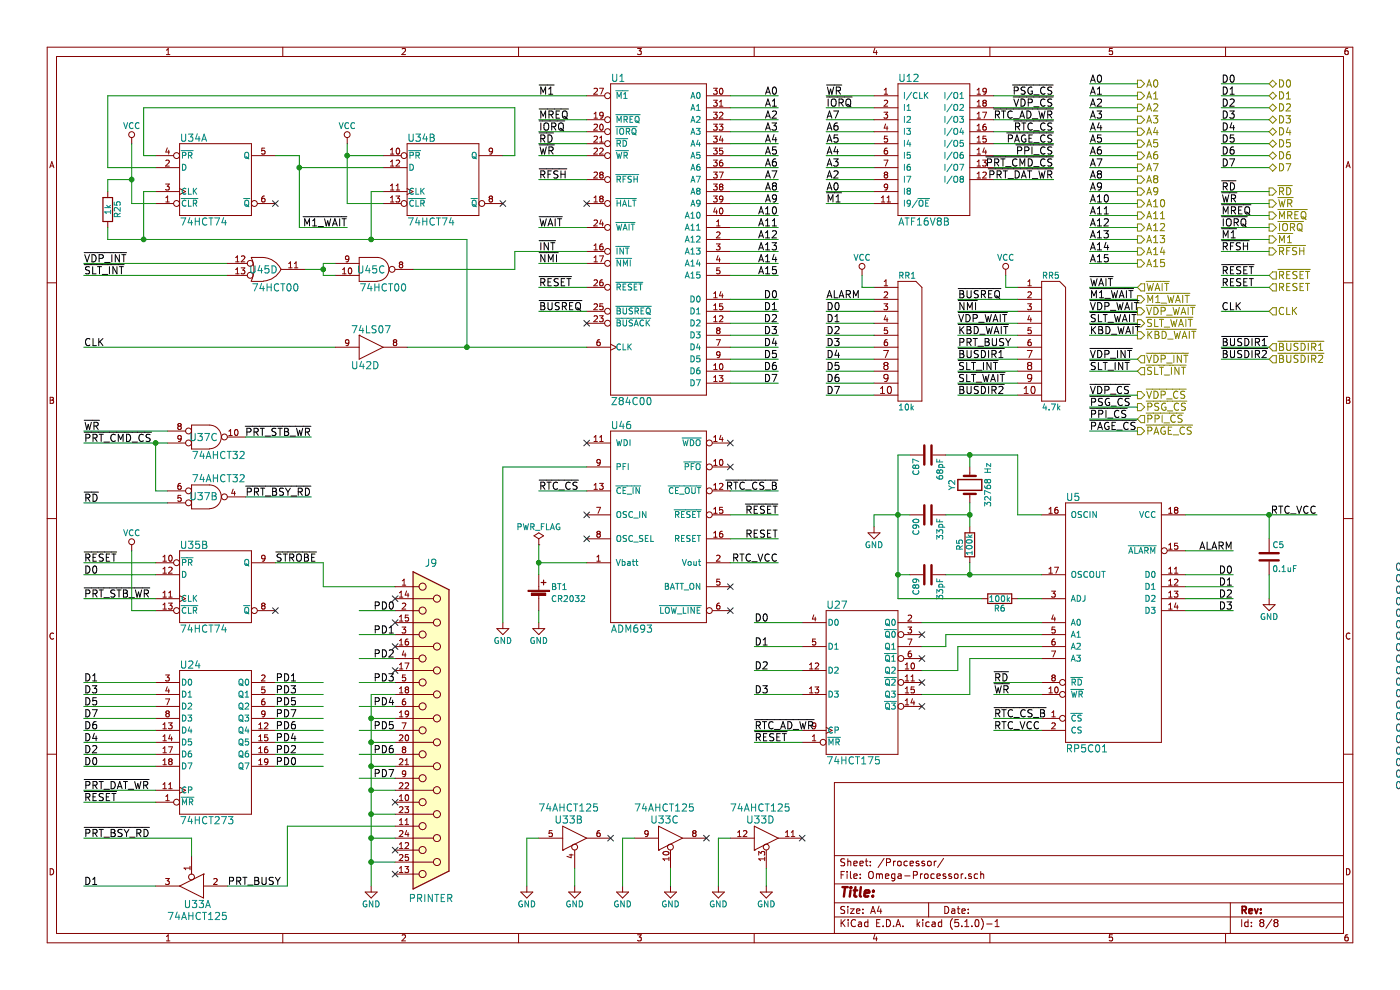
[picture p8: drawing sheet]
EESchema Schematic File Version 4
LIBS:Omega-Mainboard-cache
EELAYER 29 0
EELAYER END
$Descr A4 11693 8268
encoding utf-8
Sheet 8 8
Title ""
Date ""
Rev ""
Comp ""
Comment1 ""
Comment2 ""
Comment3 ""
Comment4 ""
$EndDescr
$Comp
L my_components:Z84C00 U1
U 1 1
P 5500 2000
F 0 "U1" H 5100 3350 60  0000 L CNN
F 1 "Z84C00" H 5100 650 60  0000 L CNN
F 2 "My_Components:IC_DIP40_600" H 5500 2000 60  0001 C CNN
F 3 "" H 5500 2000 60  0000 C CNN
	1    5500 2000
	1    0    0    -1  
$EndComp
Text Label 4500 2400 0    60   ~ 0
~RESET
NoConn ~ 4900 2700
Text Notes 11650 6600 0    60   ~ 0
0x90: Printer: Write: Strobe(D0) / Read: Busy(D1)\n0x91: Printer: Write: Data\n0x98: VDP: Read/Write: VRAM Data\n0x99: VDP Write: Register Select / VRAM Address\n0x99: VDP Read: Status Register\n0x9A: VDP:  Palette access\n0x9B: VDP: Indirect register access\n0xA0: PSG: Write: Register Select\n0xA1: PSG: Write: Register Value\n0xA2: PSG: Read: Register Value\n0xA8: i8255: Port A\n0xA9: i8255: Port B\n0xAA: i8255: Port C\n0xAB: i8255: Command Register\n0xB4: RTC: Write: Register select\n0xB5: RTC: Read/Write: RTC data\n0xFC: Memory Paging: Read/Write: Page 0\n0xFD: Memory Paging: Read/Write: Page 1\n0xFE: Memory Paging: Read/Write: Page 2\n0xFF: Memory Paging: Read/Write: Page 3
$Comp
L my_components:74LS74 U34
U 1 1
P 1800 1500
F 0 "U34" H 1500 1850 60  0000 L CNN
F 1 "74HCT74" H 1500 1150 60  0000 L CNN
F 2 "My_Components:IC_DIP14_300" H 1800 1500 60  0001 C CNN
F 3 "" H 1800 1500 60  0000 C CNN
	1    1800 1500
	1    0    0    -1  
$EndComp
$Comp
L my_components:74LS74 U34
U 2 1
P 3700 1500
F 0 "U34" H 3400 1850 60  0000 L CNN
F 1 "74HCT74" H 3400 1150 60  0000 L CNN
F 2 "My_Components:IC_DIP14_300" H 3700 1500 60  0001 C CNN
F 3 "" H 3700 1500 60  0000 C CNN
	2    3700 1500
	1    0    0    -1  
$EndComp
$Comp
L power:VCC #PWR0103
U 1 1
P 1100 1200
F 0 "#PWR0103" H 1100 1050 50  0001 C CNN
F 1 "VCC" H 1100 1350 50  0000 C CNN
F 2 "" H 1100 1200 50  0001 C CNN
F 3 "" H 1100 1200 50  0001 C CNN
	1    1100 1200
	1    0    0    -1  
$EndComp
$Comp
L power:VCC #PWR0104
U 1 1
P 2900 1200
F 0 "#PWR0104" H 2900 1050 50  0001 C CNN
F 1 "VCC" H 2900 1350 50  0000 C CNN
F 2 "" H 2900 1200 50  0001 C CNN
F 3 "" H 2900 1200 50  0001 C CNN
	1    2900 1200
	1    0    0    -1  
$EndComp
NoConn ~ 4200 1700
NoConn ~ 2300 1700
Text Label 2900 1900 2    60   ~ 0
~M1_WAIT
Text Label 700  2900 0    60   ~ 0
CLK
Text Label 4500 800  0    60   ~ 0
~M1
Text Label 4500 1000 0    60   ~ 0
~MREQ
Text Label 4500 1100 0    60   ~ 0
~IORQ
Text Label 4500 1200 0    60   ~ 0
~RD
Text Label 4500 1300 0    60   ~ 0
~WR
$Comp
L my_components:RR9 RR5
U 1 1
P 8800 2850
F 0 "RR5" H 8700 3400 50  0000 L CNN
F 1 "4.7k" H 8700 2300 50  0000 L CNN
F 2 "My_Components:Conn_SIL10" H 8800 2850 50  0001 C CNN
F 3 "" H 8800 2850 50  0000 C CNN
	1    8800 2850
	1    0    0    -1  
$EndComp
$Comp
L power:VCC #PWR0105
U 1 1
P 8400 2300
F 0 "#PWR0105" H 8400 2150 50  0001 C CNN
F 1 "VCC" H 8400 2450 50  0000 C CNN
F 2 "" H 8400 2300 50  0001 C CNN
F 3 "" H 8400 2300 50  0001 C CNN
	1    8400 2300
	1    0    0    -1  
$EndComp
Text Label 8000 2700 0    60   ~ 0
~VDP_WAIT
Text Label 8000 3200 0    60   ~ 0
~SLT_WAIT
Text Label 4500 1500 0    60   ~ 0
~RFSH
Text Label 8000 2600 0    60   ~ 0
~NMI
Text Label 8000 2500 0    60   ~ 0
~BUSREQ
Text Label 4500 2100 0    60   ~ 0
~INT
Text Label 4500 2200 0    60   ~ 0
~NMI
Text Label 4500 2600 0    60   ~ 0
~BUSREQ
Text Label 10200 700  0    60   ~ 0
D0
Text Label 10200 800  0    60   ~ 0
D1
Text Label 10200 900  0    60   ~ 0
D2
Text Label 10200 1000 0    60   ~ 0
D3
Text Label 10200 1100 0    60   ~ 0
D4
Text Label 10200 1200 0    60   ~ 0
D5
Text Label 10200 1300 0    60   ~ 0
D6
Text Label 10200 1400 0    60   ~ 0
D7
Text Label 9100 700  0    60   ~ 0
A0
Text Label 9100 800  0    60   ~ 0
A1
Text Label 9100 900  0    60   ~ 0
A2
Text Label 9100 1000 0    60   ~ 0
A3
Text Label 9100 1100 0    60   ~ 0
A4
Text Label 9100 1200 0    60   ~ 0
A5
Text Label 9100 1300 0    60   ~ 0
A6
Text Label 9100 1400 0    60   ~ 0
A7
Text Label 9100 1500 0    60   ~ 0
A8
Text Label 9100 1600 0    60   ~ 0
A9
Text Label 9100 1700 0    60   ~ 0
A10
Text Label 9100 1800 0    60   ~ 0
A11
Text Label 9100 1900 0    60   ~ 0
A12
Text Label 9100 2000 0    60   ~ 0
A13
Text Label 9100 2100 0    60   ~ 0
A14
Text Label 9100 2200 0    60   ~ 0
A15
Text HLabel 9500 700  2    60   Output ~ 0
A0
Text HLabel 9500 800  2    60   Output ~ 0
A1
Text HLabel 9500 900  2    60   Output ~ 0
A2
Text HLabel 9500 1000 2    60   Output ~ 0
A3
Text HLabel 9500 1100 2    60   Output ~ 0
A4
Text HLabel 9500 1200 2    60   Output ~ 0
A5
Text HLabel 9500 1300 2    60   Output ~ 0
A6
Text HLabel 9500 1400 2    60   Output ~ 0
A7
Text HLabel 9500 1500 2    60   Output ~ 0
A8
Text HLabel 9500 1600 2    60   Output ~ 0
A9
Text HLabel 9500 1700 2    60   Output ~ 0
A10
Text HLabel 9500 1800 2    60   Output ~ 0
A11
Text HLabel 9500 1900 2    60   Output ~ 0
A12
Text HLabel 9500 2000 2    60   Output ~ 0
A13
Text HLabel 9500 2100 2    60   Output ~ 0
A14
Text HLabel 9500 2200 2    60   Output ~ 0
A15
Text HLabel 10600 700  2    60   BiDi ~ 0
D0
Text HLabel 10600 800  2    60   BiDi ~ 0
D1
Text HLabel 10600 900  2    60   BiDi ~ 0
D2
Text HLabel 10600 1000 2    60   BiDi ~ 0
D3
Text HLabel 10600 1100 2    60   BiDi ~ 0
D4
Text HLabel 10600 1200 2    60   BiDi ~ 0
D5
Text HLabel 10600 1300 2    60   BiDi ~ 0
D6
Text HLabel 10600 1400 2    60   BiDi ~ 0
D7
$Comp
L my_components:RP5C01 U5
U 1 1
P 9300 5200
F 0 "U5" H 8900 6250 60  0000 L CNN
F 1 "RP5C01" H 8900 4150 60  0000 L CNN
F 2 "My_Components:IC_DIP18_300" H 9300 4900 60  0001 C CNN
F 3 "" H 9300 4900 60  0000 C CNN
	1    9300 5200
	1    0    0    -1  
$EndComp
Text Label 8000 2800 0    60   ~ 0
~KBD_WAIT
Text Label 10200 1800 0    60   ~ 0
~MREQ
Text Label 10200 1600 0    60   ~ 0
~RD
Text Label 10200 1700 0    60   ~ 0
~WR
Text Label 10200 1900 0    60   ~ 0
~IORQ
Text Label 10200 2100 0    60   ~ 0
~RFSH
Text Label 10200 2300 0    60   ~ 0
~RESET
Text Label 10200 2400 0    60   ~ 0
RESET
Text HLabel 10600 1600 2    60   Output ~ 0
~RD
Text HLabel 10600 1700 2    60   Output ~ 0
~WR
Text HLabel 10600 1800 2    60   Output ~ 0
~MREQ
Text HLabel 10600 1900 2    60   Output ~ 0
~IORQ
Text HLabel 10600 2100 2    60   Output ~ 0
~RFSH
Text HLabel 10600 2300 2    60   Input ~ 0
~RESET
Text HLabel 10600 2400 2    60   Input ~ 0
RESET
Text HLabel 10600 2600 2    60   Input ~ 0
CLK
Text Label 10200 2600 0    60   ~ 0
CLK
Text Label 9100 2400 0    60   ~ 0
~WAIT
Text Label 9100 2500 0    60   ~ 0
~M1_WAIT
Text HLabel 9500 2400 2    60   Input ~ 0
~WAIT
Text HLabel 9500 2500 2    60   Output ~ 0
~M1_WAIT
Text Label 10200 2000 0    60   ~ 0
~M1
Text HLabel 10600 2000 2    60   Output ~ 0
~M1
Text Label 9100 3000 0    60   ~ 0
~VDP_INT
Text HLabel 9500 3000 2    60   Input ~ 0
~VDP_INT
Text Label 4500 1900 0    60   ~ 0
~WAIT
Text Label 700  2200 0    60   ~ 0
~VDP_INT
Text Label 700  2300 0    60   ~ 0
~SLT_INT
Text Label 8000 3100 0    60   ~ 0
~SLT_INT
Text Label 9100 3100 0    60   ~ 0
~SLT_INT
Text HLabel 9500 3100 2    60   Input ~ 0
~SLT_INT
Text Label 6900 1400 0    60   ~ 0
A3
Text Label 6900 1300 0    60   ~ 0
A4
Text Label 6900 1200 0    60   ~ 0
A5
Text Label 6900 1000 0    60   ~ 0
A7
Text Label 6900 1700 0    60   ~ 0
~M1
Text Label 6900 900  0    60   ~ 0
~IORQ
Text Label 6900 1100 0    60   ~ 0
A6
$Comp
L my_components:ATF16V8B U12
U 1 1
P 7800 1250
F 0 "U12" H 7500 1850 60  0000 L CNN
F 1 "ATF16V8B" H 7500 650 60  0000 L CNN
F 2 "My_Components:IC_DIP20_300" H 7800 1150 60  0001 C CNN
F 3 "" H 7800 1150 60  0000 C CNN
	1    7800 1250
	1    0    0    -1  
$EndComp
Text Label 6900 1500 0    60   ~ 0
A2
Text Label 6900 800  0    60   ~ 0
~WR
Text Label 8800 900  2    60   ~ 0
~VDP_CS
Text Label 8800 800  2    60   ~ 0
~PSG_CS
Text Label 8800 1300 2    60   ~ 0
~PPI_CS
Text Label 8800 1100 2    60   ~ 0
~RTC_CS
Text Label 8800 1200 2    60   ~ 0
~PAGE_CS
Text Label 9100 3300 0    60   ~ 0
~VDP_CS
Text Label 9100 3400 0    60   ~ 0
~PSG_CS
Text Label 9100 3500 0    60   ~ 0
~PPI_CS
Text Label 9100 3600 0    60   ~ 0
~PAGE_CS
Text HLabel 9500 3300 2    60   Output ~ 0
~VDP_CS
Text HLabel 9500 3400 2    60   Output ~ 0
~PSG_CS
Text HLabel 9500 3500 2    60   Input ~ 0
~PPI_CS
Text HLabel 9500 3600 2    60   Output ~ 0
~PAGE_CS
Text Label 10300 4800 2    60   ~ 0
D0
Text Label 10300 4900 2    60   ~ 0
D1
Text Label 10300 5000 2    60   ~ 0
D2
Text Label 10300 5100 2    60   ~ 0
D3
$Comp
L my_components:74LS175 U27
U 1 1
P 7200 5700
F 0 "U27" H 6900 6350 60  0000 L CNN
F 1 "74HCT175" H 6900 5050 60  0000 L CNN
F 2 "My_Components:IC_DIP16_300" H 7200 5700 50  0001 C CNN
F 3 "" H 7200 5700 50  0001 C CNN
	1    7200 5700
	1    0    0    -1  
$EndComp
Text Label 6300 5200 0    60   ~ 0
D0
Text Label 6300 5400 0    60   ~ 0
D1
Text Label 6300 5600 0    60   ~ 0
D2
Text Label 6300 5800 0    60   ~ 0
D3
NoConn ~ 7700 5900
NoConn ~ 7700 5700
NoConn ~ 7700 5500
NoConn ~ 7700 5300
NoConn ~ 4900 1700
Text Label 6300 6200 0    60   ~ 0
~RESET
Text Label 6300 6100 0    60   ~ 0
~RTC_AD_WR
Text Label 8300 6000 0    60   ~ 0
~RTC_CS_B
Text Label 10300 4600 2    60   ~ 0
ALARM
Text Label 6900 2500 0    60   ~ 0
ALARM
Text Label 11000 4300 2    60   ~ 0
RTC_VCC
$Comp
L Device:R R6
U 1 1
P 8350 5000
F 0 "R6" V 8430 5000 50  0000 C CNN
F 1 "100k" V 8350 5000 50  0000 C CNN
F 2 "My_Components:Res_762" V 8280 5000 50  0001 C CNN
F 3 "" H 8350 5000 50  0001 C CNN
	1    8350 5000
	0    1    1    0   
$EndComp
Text Label 8300 5700 0    60   ~ 0
~RD
Text Label 8300 5800 0    60   ~ 0
~WR
$Comp
L power:GND #PWR0106
U 1 1
P 7300 4400
F 0 "#PWR0106" H 7300 4150 50  0001 C CNN
F 1 "GND" H 7300 4250 50  0000 C CNN
F 2 "" H 7300 4400 50  0001 C CNN
F 3 "" H 7300 4400 50  0001 C CNN
	1    7300 4400
	1    0    0    -1  
$EndComp
$Comp
L Device:Crystal Y2
U 1 1
P 8100 4050
F 0 "Y2" H 8100 4200 50  0000 C CNN
F 1 "32768 Hz" H 8100 3900 50  0000 C CNN
F 2 "My_Components:Crystal_32K_Horiz" H 8100 4050 50  0001 C CNN
F 3 "" H 8100 4050 50  0001 C CNN
	1    8100 4050
	0    -1   -1   0   
$EndComp
$Comp
L Device:R R5
U 1 1
P 8100 4550
F 0 "R5" V 8180 4550 50  0000 C CNN
F 1 "100k" V 8100 4550 50  0000 C CNN
F 2 "My_Components:Res_762" V 8030 4550 50  0001 C CNN
F 3 "" H 8100 4550 50  0001 C CNN
	1    8100 4550
	-1   0    0    1   
$EndComp
$Comp
L Device:C C87
U 1 1
P 7750 3800
F 0 "C87" H 7775 3900 50  0000 L CNN
F 1 "68pF" H 7775 3700 50  0000 L CNN
F 2 "My_Components:Cap_Cer_508" H 7788 3650 50  0001 C CNN
F 3 "" H 7750 3800 50  0001 C CNN
	1    7750 3800
	0    -1   1    0   
$EndComp
$Comp
L Device:C C90
U 1 1
P 7750 4300
F 0 "C90" H 7775 4400 50  0000 L CNN
F 1 "33pF" H 7775 4200 50  0000 L CNN
F 2 "My_Components:Cap_Cer_508" H 7788 4150 50  0001 C CNN
F 3 "" H 7750 4300 50  0001 C CNN
	1    7750 4300
	0    -1   1    0   
$EndComp
$Comp
L Device:C C89
U 1 1
P 7750 4800
F 0 "C89" H 7775 4900 50  0000 L CNN
F 1 "33pF" H 7775 4700 50  0000 L CNN
F 2 "My_Components:Cap_Cer_508" H 7788 4650 50  0001 C CNN
F 3 "" H 7750 4800 50  0001 C CNN
	1    7750 4800
	0    -1   1    0   
$EndComp
Text Label 6500 800  2    60   ~ 0
A0
Text Label 6500 900  2    60   ~ 0
A1
Text Label 6500 1000 2    60   ~ 0
A2
Text Label 6500 1100 2    60   ~ 0
A3
Text Label 6500 1200 2    60   ~ 0
A4
Text Label 6500 1300 2    60   ~ 0
A5
Text Label 6500 1400 2    60   ~ 0
A6
Text Label 6500 1500 2    60   ~ 0
A7
Text Label 6500 1600 2    60   ~ 0
A8
Text Label 6500 1700 2    60   ~ 0
A9
Text Label 6500 1800 2    60   ~ 0
A10
Text Label 6500 1900 2    60   ~ 0
A11
Text Label 6500 2000 2    60   ~ 0
A12
Text Label 6500 2100 2    60   ~ 0
A13
Text Label 6500 2200 2    60   ~ 0
A14
Text Label 6500 2300 2    60   ~ 0
A15
Text Label 6500 2500 2    60   ~ 0
D0
Text Label 6500 2600 2    60   ~ 0
D1
Text Label 6500 2700 2    60   ~ 0
D2
Text Label 6500 2800 2    60   ~ 0
D3
Text Label 6500 2900 2    60   ~ 0
D4
Text Label 6500 3000 2    60   ~ 0
D5
Text Label 6500 3100 2    60   ~ 0
D6
Text Label 6500 3200 2    60   ~ 0
D7
Text Label 6900 1600 0    60   ~ 0
A0
Text Label 8800 1000 2    60   ~ 0
~RTC_AD_WR
$Comp
L my_components:RR9 RR1
U 1 1
P 7600 2850
F 0 "RR1" H 7500 3400 50  0000 L CNN
F 1 "10k" H 7500 2300 50  0000 L CNN
F 2 "My_Components:Conn_SIL10" H 7600 2850 50  0001 C CNN
F 3 "" H 7600 2850 50  0000 C CNN
	1    7600 2850
	1    0    0    -1  
$EndComp
$Comp
L power:VCC #PWR0107
U 1 1
P 7200 2300
F 0 "#PWR0107" H 7200 2150 50  0001 C CNN
F 1 "VCC" H 7200 2450 50  0000 C CNN
F 2 "" H 7200 2300 50  0001 C CNN
F 3 "" H 7200 2300 50  0001 C CNN
	1    7200 2300
	1    0    0    -1  
$EndComp
Text Label 6900 2600 0    60   ~ 0
D0
Text Label 6900 2700 0    60   ~ 0
D1
Text Label 6900 2800 0    60   ~ 0
D2
Text Label 6900 2900 0    60   ~ 0
D3
Text Label 6900 3000 0    60   ~ 0
D4
Text Label 6900 3100 0    60   ~ 0
D5
Text Label 6900 3200 0    60   ~ 0
D6
Text Label 6900 3300 0    60   ~ 0
D7
$Comp
L my_components:ADM693 U46
U 1 1
P 5500 4400
F 0 "U46" H 5100 5250 60  0000 L CNN
F 1 "ADM693" H 5100 3550 60  0000 L CNN
F 2 "My_Components:IC_DIP16_300" H 5500 4600 60  0001 C CNN
F 3 "" H 5500 4600 60  0000 C CNN
	1    5500 4400
	1    0    0    -1  
$EndComp
$Comp
L Device:Battery_Cell BT1
U 1 1
P 4500 5000
F 0 "BT1" H 4600 5100 50  0000 L CNN
F 1 "CR2032" H 4600 5000 50  0000 L CNN
F 2 "My_Components:Battery_Holder_CR2032_Universal" V 4500 5060 50  0001 C CNN
F 3 "" V 4500 5060 50  0001 C CNN
	1    4500 5000
	1    0    0    -1  
$EndComp
$Comp
L power:GND #PWR0108
U 1 1
P 4500 5200
F 0 "#PWR0108" H 4500 4950 50  0001 C CNN
F 1 "GND" H 4500 5050 50  0000 C CNN
F 2 "" H 4500 5200 50  0001 C CNN
F 3 "" H 4500 5200 50  0001 C CNN
	1    4500 5200
	1    0    0    -1  
$EndComp
Text Label 6500 4700 2    60   ~ 0
RTC_VCC
NoConn ~ 6100 4900
NoConn ~ 6100 5100
Text Label 6500 4300 2    60   ~ 0
~RESET
Text Label 6500 4500 2    60   ~ 0
RESET
Text Label 6500 4100 2    60   ~ 0
~RTC_CS_B
Text Label 4500 4100 0    60   ~ 0
~RTC_CS
NoConn ~ 4900 3700
NoConn ~ 6100 3700
NoConn ~ 6100 3900
NoConn ~ 4900 4300
NoConn ~ 4900 4500
$Comp
L power:GND #PWR0109
U 1 1
P 4200 5200
F 0 "#PWR0109" H 4200 4950 50  0001 C CNN
F 1 "GND" H 4200 5050 50  0000 C CNN
F 2 "" H 4200 5200 50  0001 C CNN
F 3 "" H 4200 5200 50  0001 C CNN
	1    4200 5200
	1    0    0    -1  
$EndComp
Text Label 8300 6100 0    60   ~ 0
RTC_VCC
$Comp
L power:PWR_FLAG #FLG0110
U 1 1
P 4500 4550
F 0 "#FLG0110" H 4500 4625 50  0001 C CNN
F 1 "PWR_FLAG" H 4500 4700 50  0000 C CNN
F 2 "" H 4500 4550 50  0001 C CNN
F 3 "" H 4500 4550 50  0001 C CNN
	1    4500 4550
	1    0    0    -1  
$EndComp
$Comp
L my_components:74LS273 U24
U 1 1
P 1800 6200
F 0 "U24" H 1500 6850 60  0000 L CNN
F 1 "74HCT273" H 1500 5550 60  0000 L CNN
F 2 "My_Components:IC_DIP20_300" H 1800 6200 60  0001 C CNN
F 3 "" H 1800 6200 60  0000 C CNN
	1    1800 6200
	1    0    0    -1  
$EndComp
Text Label 700  6400 0    60   ~ 0
D0
Text Label 700  5700 0    60   ~ 0
D1
Text Label 700  6300 0    60   ~ 0
D2
Text Label 700  5800 0    60   ~ 0
D3
Text Label 700  6200 0    60   ~ 0
D4
Text Label 700  5900 0    60   ~ 0
D5
Text Label 700  6100 0    60   ~ 0
D6
Text Label 700  6000 0    60   ~ 0
D7
Text Label 700  6700 0    60   ~ 0
~RESET
$Comp
L my_components:74LS74 U35
U 2 1
P 1800 4900
F 0 "U35" H 1500 5250 60  0000 L CNN
F 1 "74HCT74" H 1500 4550 60  0000 L CNN
F 2 "My_Components:IC_DIP14_300" H 1800 4900 60  0001 C CNN
F 3 "" H 1800 4900 60  0000 C CNN
	2    1800 4900
	1    0    0    -1  
$EndComp
$Comp
L power:VCC #PWR0111
U 1 1
P 1100 4600
F 0 "#PWR0111" H 1100 4450 50  0001 C CNN
F 1 "VCC" H 1100 4750 50  0000 C CNN
F 2 "" H 1100 4600 50  0001 C CNN
F 3 "" H 1100 4600 50  0001 C CNN
	1    1100 4600
	1    0    0    -1  
$EndComp
Text Label 2300 4700 0    60   ~ 0
~STROBE
NoConn ~ 2300 5100
Text Label 700  4700 0    60   ~ 0
~RESET
Text Label 700  4800 0    60   ~ 0
D0
Text Label 700  5000 0    60   ~ 0
~PRT_STB_WR
$Comp
L power:GND #PWR0112
U 1 1
P 3100 7400
F 0 "#PWR0112" H 3100 7150 50  0001 C CNN
F 1 "GND" H 3100 7250 50  0000 C CNN
F 2 "" H 3100 7400 50  0001 C CNN
F 3 "" H 3100 7400 50  0001 C CNN
	1    3100 7400
	1    0    0    -1  
$EndComp
Text Label 1900 7400 0    60   ~ 0
PRT_BUSY
$Comp
L my_components:74LS125 U33
U 1 1
P 1600 7400
F 0 "U33" H 1550 7250 60  0000 C CNN
F 1 "74AHCT125" H 1550 7150 60  0000 C CNN
F 2 "My_Components:IC_DIP14_300" H 1600 7400 60  0001 C CNN
F 3 "" H 1600 7400 60  0000 C CNN
	1    1600 7400
	-1   0    0    -1  
$EndComp
Text Label 700  7000 0    60   ~ 0
~PRT_BSY_RD
Text Label 700  7400 0    60   ~ 0
D1
Text Label 8000 2900 0    60   ~ 0
PRT_BUSY
$Comp
L my_components:74LS32 U37
U 3 2
P 1700 3650
F 0 "U37" H 1700 3650 60  0000 C CNN
F 1 "74AHCT32" H 1600 3500 60  0000 L CNN
F 2 "My_Components:IC_DIP14_300" H 1700 3650 60  0001 C CNN
F 3 "" H 1700 3650 60  0000 C CNN
	3    1700 3650
	1    0    0    -1  
$EndComp
Wire Wire Line
	6100 2500 6500 2500
Wire Wire Line
	6100 2600 6500 2600
Wire Wire Line
	6100 2700 6500 2700
Wire Wire Line
	6100 2800 6500 2800
Wire Wire Line
	6100 2900 6500 2900
Wire Wire Line
	6100 3000 6500 3000
Wire Wire Line
	6100 3100 6500 3100
Wire Wire Line
	6100 3200 6500 3200
Wire Wire Line
	6100 800  6500 800 
Wire Wire Line
	6100 900  6500 900 
Wire Wire Line
	6100 1000 6500 1000
Wire Wire Line
	6100 1100 6500 1100
Wire Wire Line
	6100 1200 6500 1200
Wire Wire Line
	6100 1300 6500 1300
Wire Wire Line
	6100 1400 6500 1400
Wire Wire Line
	6100 1500 6500 1500
Wire Wire Line
	6100 1700 6500 1700
Wire Wire Line
	6100 1800 6500 1800
Wire Wire Line
	6100 1900 6500 1900
Wire Wire Line
	6100 2000 6500 2000
Wire Wire Line
	6100 2100 6500 2100
Wire Wire Line
	6100 2300 6500 2300
Wire Wire Line
	4900 2400 4500 2400
Wire Wire Line
	6100 1600 6500 1600
Wire Wire Line
	6100 2200 6500 2200
Wire Wire Line
	2900 1700 3200 1700
Wire Wire Line
	2900 1200 2900 1300
Wire Wire Line
	3200 1300 2900 1300
Connection ~ 2900 1300
Wire Wire Line
	1100 1700 1300 1700
Wire Wire Line
	1100 1200 1100 1500
Wire Wire Line
	3200 1400 2500 1400
Wire Wire Line
	2500 1300 2500 1400
Wire Wire Line
	2500 1300 2300 1300
Wire Wire Line
	1300 1400 900  1400
Wire Wire Line
	1300 1300 1200 1300
Wire Wire Line
	1200 1300 1200 900 
Wire Wire Line
	1200 900  4300 900 
Wire Wire Line
	4300 900  4300 1300
Wire Wire Line
	4300 1300 4200 1300
Wire Wire Line
	2500 1900 2900 1900
Connection ~ 2500 1400
Wire Wire Line
	4500 1900 4900 1900
Wire Wire Line
	4900 800  900  800 
Wire Wire Line
	900  800  900  1400
Wire Wire Line
	4900 1000 4500 1000
Wire Wire Line
	4900 1100 4500 1100
Wire Wire Line
	4900 1200 4500 1200
Wire Wire Line
	4900 1300 4500 1300
Wire Wire Line
	8500 2400 8400 2400
Wire Wire Line
	8400 2400 8400 2300
Wire Wire Line
	8500 2500 8000 2500
Wire Wire Line
	8500 2600 8000 2600
Wire Wire Line
	4900 1500 4500 1500
Wire Wire Line
	8000 2800 8500 2800
Wire Wire Line
	8000 2900 8500 2900
Wire Wire Line
	8000 3000 8500 3000
Wire Wire Line
	8000 3200 8500 3200
Wire Wire Line
	8000 3300 8500 3300
Wire Wire Line
	8000 2700 8500 2700
Wire Wire Line
	4300 2100 4900 2100
Wire Wire Line
	4900 2200 4500 2200
Wire Wire Line
	4900 2600 4500 2600
Wire Wire Line
	10600 700  10200 700 
Wire Wire Line
	10600 800  10200 800 
Wire Wire Line
	10600 900  10200 900 
Wire Wire Line
	10600 1000 10200 1000
Wire Wire Line
	10600 1100 10200 1100
Wire Wire Line
	10600 1200 10200 1200
Wire Wire Line
	10600 1300 10200 1300
Wire Wire Line
	10600 1400 10200 1400
Wire Wire Line
	9500 700  9100 700 
Wire Wire Line
	9500 800  9100 800 
Wire Wire Line
	9500 900  9100 900 
Wire Wire Line
	9500 1000 9100 1000
Wire Wire Line
	9500 1100 9100 1100
Wire Wire Line
	9500 1200 9100 1200
Wire Wire Line
	9500 1300 9100 1300
Wire Wire Line
	9500 1400 9100 1400
Wire Wire Line
	9500 1500 9100 1500
Wire Wire Line
	9500 1600 9100 1600
Wire Wire Line
	9500 1700 9100 1700
Wire Wire Line
	9500 1800 9100 1800
Wire Wire Line
	9500 1900 9100 1900
Wire Wire Line
	9500 2000 9100 2000
Wire Wire Line
	9500 2100 9100 2100
Wire Wire Line
	9500 2200 9100 2200
Wire Wire Line
	10200 1600 10600 1600
Wire Wire Line
	10200 1700 10600 1700
Wire Wire Line
	10200 1800 10600 1800
Wire Wire Line
	10200 1900 10600 1900
Wire Wire Line
	10200 2100 10600 2100
Wire Wire Line
	10200 2300 10600 2300
Wire Wire Line
	10200 2400 10600 2400
Wire Wire Line
	10200 2600 10600 2600
Wire Wire Line
	9100 2400 9500 2400
Wire Wire Line
	9100 2500 9500 2500
Wire Wire Line
	10200 2000 10600 2000
Wire Wire Line
	9100 3000 9500 3000
Wire Wire Line
	1900 2200 700  2200
Wire Wire Line
	1900 2300 700  2300
Wire Wire Line
	3450 2250 4300 2250
Wire Wire Line
	4300 2250 4300 2100
Wire Wire Line
	9100 3100 9500 3100
Wire Wire Line
	6900 1400 7300 1400
Wire Wire Line
	6900 1300 7300 1300
Wire Wire Line
	6900 1200 7300 1200
Wire Wire Line
	7300 1000 6900 1000
Wire Wire Line
	7300 1700 6900 1700
Wire Wire Line
	7300 900  6900 900 
Wire Wire Line
	7300 1100 6900 1100
Wire Wire Line
	7300 1500 6900 1500
Wire Wire Line
	8300 800  8800 800 
Wire Wire Line
	7300 800  6900 800 
Wire Wire Line
	8300 900  8800 900 
Wire Wire Line
	8300 1000 8800 1000
Wire Wire Line
	8300 1100 8800 1100
Wire Wire Line
	8300 1200 8800 1200
Wire Wire Line
	8300 1300 8800 1300
Wire Wire Line
	8300 1400 8800 1400
Wire Wire Line
	8300 1500 8800 1500
Wire Wire Line
	9100 3300 9500 3300
Wire Wire Line
	9100 3400 9500 3400
Wire Wire Line
	9100 3500 9500 3500
Wire Wire Line
	9100 3600 9500 3600
Wire Wire Line
	9900 4800 10300 4800
Wire Wire Line
	9900 4900 10300 4900
Wire Wire Line
	9900 5000 10300 5000
Wire Wire Line
	9900 5100 10300 5100
Wire Wire Line
	8700 5200 7700 5200
Wire Wire Line
	8700 5300 7900 5300
Wire Wire Line
	7900 5300 7900 5400
Wire Wire Line
	7900 5400 7700 5400
Wire Wire Line
	8000 5400 8700 5400
Wire Wire Line
	8700 5500 8100 5500
Wire Wire Line
	8100 5500 8100 5800
Wire Wire Line
	8100 5800 7700 5800
Wire Wire Line
	8000 5400 8000 5600
Wire Wire Line
	8000 5600 7700 5600
Wire Wire Line
	8000 3100 8500 3100
Wire Wire Line
	6700 5200 6300 5200
Wire Wire Line
	6700 5400 6300 5400
Wire Wire Line
	6700 5800 6300 5800
Wire Wire Line
	6700 5600 6300 5600
Wire Wire Line
	6300 6200 6700 6200
Wire Wire Line
	6700 6100 6300 6100
Wire Wire Line
	8700 6000 8300 6000
Wire Wire Line
	9900 4600 10300 4600
Wire Wire Line
	9900 4300 10600 4300
Wire Wire Line
	8700 5000 8500 5000
Wire Wire Line
	8700 5700 8300 5700
Wire Wire Line
	8700 5800 8300 5800
Wire Wire Line
	7900 4800 8100 4800
Wire Wire Line
	8100 4800 8100 4700
Wire Wire Line
	8100 4200 8100 4300
Wire Wire Line
	8700 4300 8500 4300
Wire Wire Line
	8500 4300 8500 3800
Wire Wire Line
	8500 3800 8100 3800
Wire Wire Line
	8100 3800 8100 3900
Connection ~ 8100 3800
Wire Wire Line
	8100 4300 7900 4300
Connection ~ 8100 4300
Connection ~ 8100 4800
Wire Wire Line
	7600 3800 7500 3800
Wire Wire Line
	7500 3800 7500 4300
Wire Wire Line
	7500 5000 8200 5000
Wire Wire Line
	7300 4300 7500 4300
Connection ~ 7500 4300
Wire Wire Line
	7300 4300 7300 4400
Wire Wire Line
	7600 4800 7500 4800
Connection ~ 7500 4800
Wire Wire Line
	7300 1600 6900 1600
Wire Wire Line
	7300 2400 7200 2400
Wire Wire Line
	7200 2400 7200 2300
Wire Wire Line
	7300 2600 6900 2600
Wire Wire Line
	7300 2700 6900 2700
Wire Wire Line
	7300 2800 6900 2800
Wire Wire Line
	7300 2900 6900 2900
Wire Wire Line
	7300 3000 6900 3000
Wire Wire Line
	7300 3100 6900 3100
Wire Wire Line
	7300 3200 6900 3200
Wire Wire Line
	7300 3300 6900 3300
Wire Wire Line
	7300 2500 6900 2500
Wire Wire Line
	900  2000 1200 2000
Wire Wire Line
	3100 2000 3100 1600
Wire Wire Line
	3100 1600 3200 1600
Wire Wire Line
	4900 4700 4500 4700
Wire Wire Line
	4500 4550 4500 4700
Wire Wire Line
	4500 5100 4500 5200
Wire Wire Line
	6100 4700 6500 4700
Wire Wire Line
	6100 4300 6500 4300
Wire Wire Line
	6100 4500 6500 4500
Wire Wire Line
	6100 4100 6500 4100
Wire Wire Line
	4900 4100 4500 4100
Wire Wire Line
	4900 3900 4200 3900
Wire Wire Line
	4200 3900 4200 5200
Wire Wire Line
	8700 6100 8300 6100
Connection ~ 4500 4700
Wire Wire Line
	1300 5700 700  5700
Wire Wire Line
	1300 5800 700  5800
Wire Wire Line
	1300 5900 700  5900
Wire Wire Line
	1300 6000 700  6000
Wire Wire Line
	1300 6100 700  6100
Wire Wire Line
	1300 6200 700  6200
Wire Wire Line
	1300 6300 700  6300
Wire Wire Line
	1300 6400 700  6400
Wire Wire Line
	1300 6600 700  6600
Wire Wire Line
	1300 6700 700  6700
Wire Wire Line
	2700 5700 2300 5700
Wire Wire Line
	2700 5800 2300 5800
Wire Wire Line
	2700 5900 2300 5900
Wire Wire Line
	2700 6000 2300 6000
Wire Wire Line
	2700 6100 2300 6100
Wire Wire Line
	2700 6200 2300 6200
Wire Wire Line
	2700 6400 2300 6400
Wire Wire Line
	1300 5100 1100 5100
Wire Wire Line
	1100 5100 1100 4600
Wire Wire Line
	2700 4700 2700 4900
Wire Wire Line
	2700 4900 3300 4900
Wire Wire Line
	1300 4700 700  4700
Wire Wire Line
	1300 4800 700  4800
Wire Wire Line
	1300 5000 700  5000
Wire Wire Line
	3300 6900 2400 6900
Wire Wire Line
	2300 4700 2700 4700
Wire Wire Line
	1300 7400 700  7400
Wire Wire Line
	1900 7400 2400 7400
Wire Wire Line
	2400 7400 2400 6900
Wire Wire Line
	1600 7150 1600 7000
Wire Wire Line
	1600 7000 700  7000
Wire Wire Line
	700  3600 1400 3600
Wire Wire Line
	2050 3650 2600 3650
Text Label 700  4200 0    60   ~ 0
~RD
Wire Wire Line
	1400 4200 700  4200
Text Label 700  3600 0    60   ~ 0
~WR
Wire Wire Line
	2050 4150 2600 4150
Wire Wire Line
	700  3700 1300 3700
Wire Wire Line
	1300 4100 1400 4100
Connection ~ 1300 3700
Text Label 2600 4150 2    60   ~ 0
~PRT_BSY_RD
Text Label 700  3700 0    60   ~ 0
~PRT_CMD_CS
Text Label 2600 3650 2    60   ~ 0
~PRT_STB_WR
Text Label 700  6600 0    60   ~ 0
~PRT_DAT_WR
Text Label 8800 1400 2    60   ~ 0
~PRT_CMD_CS
Text Label 8800 1500 2    60   ~ 0
~PRT_DAT_WR
Wire Wire Line
	1300 3700 1300 4100
$Comp
L my_components:74LS32 U37
U 2 2
P 1700 4150
F 0 "U37" H 1700 4150 60  0000 C CNN
F 1 "74AHCT32" H 1600 4000 60  0000 L CNN
F 2 "My_Components:IC_DIP14_300" H 1700 4150 60  0001 C CNN
F 3 "" H 1700 4150 60  0000 C CNN
	2    1700 4150
	1    0    0    1   
$EndComp
$Comp
L my_components:74LS125 U33
U 3 1
P 5600 7000
F 0 "U33" H 5550 6850 60  0000 C CNN
F 1 "74AHCT125" H 5550 6750 60  0000 C CNN
F 2 "My_Components:IC_DIP14_300" H 5600 7000 60  0001 C CNN
F 3 "" H 5600 7000 60  0000 C CNN
	3    5600 7000
	1    0    0    1   
$EndComp
Connection ~ 3100 2000
Wire Wire Line
	1200 1600 1200 2000
Wire Wire Line
	2800 2900 700  2900
Wire Wire Line
	1200 1600 1300 1600
Wire Wire Line
	3400 2900 3900 2900
Wire Wire Line
	3900 2000 3900 2900
Connection ~ 3900 2900
$Comp
L Device:R R25
U 1 1
P 900 1750
F 0 "R25" V 980 1750 50  0000 C CNN
F 1 "1k" V 900 1750 50  0000 C CNN
F 2 "My_Components:Res_762" V 830 1750 50  0001 C CNN
F 3 "" H 900 1750 50  0001 C CNN
	1    900  1750
	1    0    0    -1  
$EndComp
Wire Wire Line
	900  2000 900  1900
Connection ~ 1200 2000
Wire Wire Line
	900  1600 900  1500
Wire Wire Line
	900  1500 1100 1500
Connection ~ 1100 1500
$Comp
L Device:C C5
U 1 1
P 10600 4650
F 0 "C5" H 10625 4750 50  0000 L CNN
F 1 "0.1uF" H 10625 4550 50  0000 L CNN
F 2 "My_Components:Cap_Cer_508" H 10638 4500 50  0001 C CNN
F 3 "" H 10600 4650 50  0001 C CNN
	1    10600 4650
	1    0    0    -1  
$EndComp
$Comp
L power:GND #PWR0113
U 1 1
P 10600 5000
F 0 "#PWR0113" H 10600 4750 50  0001 C CNN
F 1 "GND" H 10600 4850 50  0000 C CNN
F 2 "" H 10600 5000 50  0001 C CNN
F 3 "" H 10600 5000 50  0001 C CNN
	1    10600 5000
	1    0    0    -1  
$EndComp
Wire Wire Line
	10600 4800 10600 5000
Wire Wire Line
	10600 4500 10600 4300
Connection ~ 10600 4300
Text Label 8000 3300 0    60   ~ 0
~BUSDIR2
Text Label 8000 3000 0    60   ~ 0
~BUSDIR1
Text Label 10200 2900 0    60   ~ 0
~BUSDIR1
Text Label 10200 3000 0    60   ~ 0
~BUSDIR2
Wire Wire Line
	10600 3000 10200 3000
Wire Wire Line
	10600 2900 10200 2900
Text HLabel 10600 2900 2    60   Input ~ 0
~BUSDIR1
Text HLabel 10600 3000 2    60   Input ~ 0
~BUSDIR2
$Comp
L Connector:DB25_Female J9
U 1 1
P 3600 6100
F 0 "J9" H 3600 7500 60  0000 C CNN
F 1 "PRINTER" H 3600 4700 60  0000 C CNN
F 2 "My_Components:Conn_Dsub_DB25F" H 3600 6100 50  0001 C CNN
F 3 "" H 3600 6100 50  0001 C CNN
	1    3600 6100
	1    0    0    -1  
$EndComp
Wire Wire Line
	3300 5100 3000 5100
Wire Wire Line
	3000 5300 3300 5300
Wire Wire Line
	3300 5500 3000 5500
Wire Wire Line
	3000 5700 3300 5700
Wire Wire Line
	3000 5900 3300 5900
Wire Wire Line
	3300 6100 3000 6100
Wire Wire Line
	3000 6500 3300 6500
Wire Wire Line
	3300 5800 3100 5800
Wire Wire Line
	3100 5800 3100 6000
Wire Wire Line
	3300 6000 3100 6000
Connection ~ 3100 6000
Wire Wire Line
	3300 6200 3100 6200
Connection ~ 3100 6200
Wire Wire Line
	3300 6400 3100 6400
Connection ~ 3100 6400
Wire Wire Line
	3300 6600 3100 6600
Connection ~ 3100 6600
Wire Wire Line
	3300 6800 3100 6800
Connection ~ 3100 6800
Wire Wire Line
	3300 7000 3100 7000
Connection ~ 3100 7000
NoConn ~ 3300 7300
NoConn ~ 3300 7100
NoConn ~ 3300 6700
NoConn ~ 3300 5600
NoConn ~ 3300 5400
NoConn ~ 3300 5200
NoConn ~ 3300 5000
Wire Wire Line
	3300 7200 3100 7200
Connection ~ 3100 7200
Text Label 9100 2600 0    60   ~ 0
~VDP_WAIT
Text HLabel 9500 2600 2    60   Output ~ 0
~VDP_WAIT
Wire Wire Line
	9100 2600 9500 2600
Text Label 9100 2700 0    60   ~ 0
~SLT_WAIT
Text HLabel 9500 2700 2    60   Output ~ 0
~SLT_WAIT
Wire Wire Line
	9100 2700 9500 2700
Text Label 9100 2800 0    60   ~ 0
~KBD_WAIT
Text HLabel 9500 2800 2    60   Output ~ 0
~KBD_WAIT
Wire Wire Line
	9100 2800 9500 2800
$Comp
L my_components:74LS00 U45
U 3 1
P 3100 2250
F 0 "U45" H 3100 2250 60  0000 C CNN
F 1 "74HCT00" H 3000 2100 60  0000 L CNN
F 2 "My_Components:IC_DIP14_300" H 3100 2250 60  0001 C CNN
F 3 "" H 3100 2250 60  0000 C CNN
	3    3100 2250
	1    0    0    -1  
$EndComp
$Comp
L my_components:74LS00 U45
U 4 2
P 2200 2250
F 0 "U45" H 2200 2250 60  0000 C CNN
F 1 "74HCT00" H 2100 2100 60  0000 L CNN
F 2 "My_Components:IC_DIP14_300" H 2200 2250 60  0001 C CNN
F 3 "" H 2200 2250 60  0000 C CNN
	4    2200 2250
	1    0    0    -1  
$EndComp
Wire Wire Line
	2550 2250 2700 2250
Wire Wire Line
	2700 2200 2700 2250
Wire Wire Line
	2700 2200 2800 2200
Wire Wire Line
	2700 2300 2800 2300
Connection ~ 2700 2250
$Comp
L my_components:74LS07 U42
U 4 1
P 3100 2900
F 0 "U42" H 3050 2750 60  0000 C CNN
F 1 "74LS07" H 3100 3050 60  0000 C CNN
F 2 "My_Components:IC_DIP14_300" H 3100 2900 60  0001 C CNN
F 3 "" H 3100 2900 60  0000 C CNN
	4    3100 2900
	1    0    0    -1  
$EndComp
$Comp
L my_components:74LS125 U33
U 2 1
P 4800 7000
F 0 "U33" H 4750 6850 60  0000 C CNN
F 1 "74AHCT125" H 4750 6750 60  0000 C CNN
F 2 "My_Components:IC_DIP14_300" H 4800 7000 60  0001 C CNN
F 3 "" H 4800 7000 60  0000 C CNN
	2    4800 7000
	1    0    0    1   
$EndComp
$Comp
L my_components:74LS125 U33
U 4 1
P 6400 7000
F 0 "U33" H 6350 6850 60  0000 C CNN
F 1 "74AHCT125" H 6350 6750 60  0000 C CNN
F 2 "My_Components:IC_DIP14_300" H 6400 7000 60  0001 C CNN
F 3 "" H 6400 7000 60  0000 C CNN
	4    6400 7000
	1    0    0    1   
$EndComp
$Comp
L power:GND #PWR0114
U 1 1
P 4800 7400
F 0 "#PWR0114" H 4800 7150 50  0001 C CNN
F 1 "GND" H 4800 7250 50  0000 C CNN
F 2 "" H 4800 7400 50  0001 C CNN
F 3 "" H 4800 7400 50  0001 C CNN
	1    4800 7400
	1    0    0    -1  
$EndComp
$Comp
L power:GND #PWR0115
U 1 1
P 4400 7400
F 0 "#PWR0115" H 4400 7150 50  0001 C CNN
F 1 "GND" H 4400 7250 50  0000 C CNN
F 2 "" H 4400 7400 50  0001 C CNN
F 3 "" H 4400 7400 50  0001 C CNN
	1    4400 7400
	1    0    0    -1  
$EndComp
$Comp
L power:GND #PWR0116
U 1 1
P 5600 7400
F 0 "#PWR0116" H 5600 7150 50  0001 C CNN
F 1 "GND" H 5600 7250 50  0000 C CNN
F 2 "" H 5600 7400 50  0001 C CNN
F 3 "" H 5600 7400 50  0001 C CNN
	1    5600 7400
	1    0    0    -1  
$EndComp
$Comp
L power:GND #PWR0117
U 1 1
P 5200 7400
F 0 "#PWR0117" H 5200 7150 50  0001 C CNN
F 1 "GND" H 5200 7250 50  0000 C CNN
F 2 "" H 5200 7400 50  0001 C CNN
F 3 "" H 5200 7400 50  0001 C CNN
	1    5200 7400
	1    0    0    -1  
$EndComp
$Comp
L power:GND #PWR0118
U 1 1
P 6400 7400
F 0 "#PWR0118" H 6400 7150 50  0001 C CNN
F 1 "GND" H 6400 7250 50  0000 C CNN
F 2 "" H 6400 7400 50  0001 C CNN
F 3 "" H 6400 7400 50  0001 C CNN
	1    6400 7400
	1    0    0    -1  
$EndComp
$Comp
L power:GND #PWR0119
U 1 1
P 6000 7400
F 0 "#PWR0119" H 6000 7150 50  0001 C CNN
F 1 "GND" H 6000 7250 50  0000 C CNN
F 2 "" H 6000 7400 50  0001 C CNN
F 3 "" H 6000 7400 50  0001 C CNN
	1    6000 7400
	1    0    0    -1  
$EndComp
Wire Wire Line
	4500 7000 4400 7000
Wire Wire Line
	4400 7000 4400 7400
Wire Wire Line
	4800 7400 4800 7250
Wire Wire Line
	5300 7000 5200 7000
Wire Wire Line
	5200 7000 5200 7400
Wire Wire Line
	5600 7250 5600 7400
Wire Wire Line
	6100 7000 6000 7000
Wire Wire Line
	6000 7000 6000 7400
Wire Wire Line
	6400 7250 6400 7400
NoConn ~ 6700 7000
NoConn ~ 5900 7000
NoConn ~ 5100 7000
Wire Wire Line
	2900 1300 2900 1700
Wire Wire Line
	2500 1400 2500 1900
Wire Wire Line
	8100 3800 7900 3800
Wire Wire Line
	8100 4300 8100 4400
Wire Wire Line
	8100 4800 8700 4800
Wire Wire Line
	7500 4300 7500 4800
Wire Wire Line
	7500 4300 7600 4300
Wire Wire Line
	7500 4800 7500 5000
Wire Wire Line
	4500 4700 4500 4800
Wire Wire Line
	1300 3700 1400 3700
Wire Wire Line
	3100 2000 3900 2000
Wire Wire Line
	3900 2900 4900 2900
Wire Wire Line
	1200 2000 3100 2000
Wire Wire Line
	1100 1500 1100 1700
Wire Wire Line
	10600 4300 11000 4300
Wire Wire Line
	3100 6000 3100 6200
Wire Wire Line
	3100 6200 3100 6400
Wire Wire Line
	3100 6400 3100 6600
Wire Wire Line
	3100 6600 3100 6800
Wire Wire Line
	3100 6800 3100 7000
Wire Wire Line
	3100 7000 3100 7200
Wire Wire Line
	3100 7200 3100 7400
Wire Wire Line
	2700 2250 2700 2300
Text Label 2300 6400 0    60   ~ 0
PD0
Text Label 2300 5700 0    60   ~ 0
PD1
Text Label 2300 6300 0    60   ~ 0
PD2
Text Label 2300 5800 0    60   ~ 0
PD3
Text Label 2300 6200 0    60   ~ 0
PD4
Text Label 2300 5900 0    60   ~ 0
PD5
Text Label 2300 6100 0    60   ~ 0
PD6
Text Label 2300 6000 0    60   ~ 0
PD7
Text Label 3300 5100 2    60   ~ 0
PD0
Text Label 3300 5300 2    60   ~ 0
PD1
Text Label 3300 5500 2    60   ~ 0
PD2
Text Label 3300 5700 2    60   ~ 0
PD3
Text Label 3300 5900 2    60   ~ 0
PD4
Text Label 3300 6100 2    60   ~ 0
PD5
Text Label 3300 6300 2    60   ~ 0
PD6
Text Label 3300 6500 2    60   ~ 0
PD7
Wire Wire Line
	2300 6300 2700 6300
Wire Wire Line
	3300 6300 3000 6300
$EndSCHEMATC
